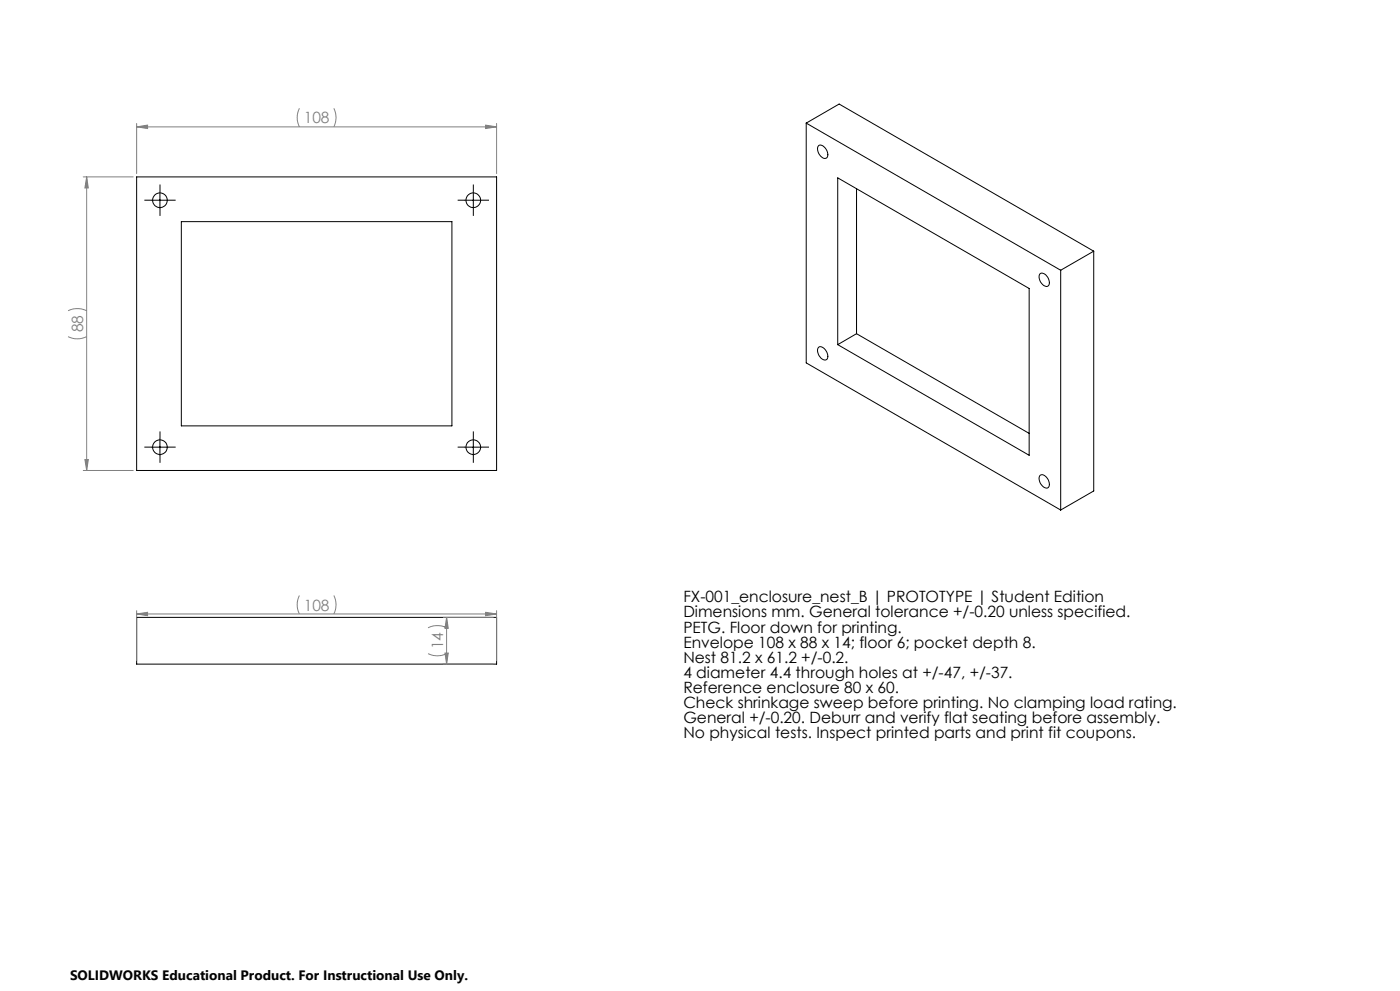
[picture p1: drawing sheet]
<svg xmlns="http://www.w3.org/2000/svg" width="420mm" height="297mm" viewBox="0 0 420 297" stroke-linecap="round" stroke-linejoin="round" font-family="sans-serif">
<g fill="none" stroke="#000" stroke-width=".3">
<path d="M241.9 36.9l76.3 44.1M241.9 36.9l9.8-5.7 76.4 44.1M241.9 36.9v71.9l76.3 44.1M41 53h108v88h-108zM48 57.5v5M142 57.5v5M245.5 43.7a1.67 1.67 0 0 1 2.3 1 1.89 1.89 0 0 1 0 2.7 2.59 2.59 0 0 1-2.5-2.8zM251.3 53.3l57.5 33.2v50l-57.5-33.2zM257 56.6v43.4M45.5 60h5M54.4 66.4h81.2v61.2h-81.2zM139.5 60h5"/>
<path d="M328.1 75.3l-9.9 5.7M328.1 75.3v71.8l-9.9 5.8M312 82.1a2.11 2.11 0 0 1 2.7 1.8 1.13 1.13 0 0 1 .1 1.4 1.13 1.13 0 0 1-1.4 .4 2.89 2.89 0 0 1-1.4-3.6zM318.2 81v71.9M245.5 104.1a1.67 1.67 0 0 1 2.3 1.1 1.91 1.91 0 0 1 0 2.6 2.65 2.65 0 0 1-2.3-3.7zM257 100l51.8 29.9M257 100l-5.7 3.3M45.5 134h5M48 131.5v5M139.5 134h5M142 131.5v5M312 142.5a2.11 2.11 0 0 1 2.7 1.9 1.13 1.13 0 0 1 .1 1.3 1.13 1.13 0 0 1-1.4 .5 2.89 2.89 0 0 1-1.4-3.7z"/>
<path d="M41 185h108v14h-108z"/>
<circle cx="48" cy="60" r="2.19"/>
<circle cx="142" cy="60" r="2.19"/>
<circle cx="48" cy="134" r="2.19"/>
<circle cx="142" cy="134" r="2.19"/>
</g>
<g fill="none" stroke="#808080" stroke-width=".3">
<path d="M41 38l3.3-.5v1zM41 37v15M41 38h108M89.8 32.5a6.1 6.1 0 0 0 0 5.5M100.2 32.5a6.1 6.1 0 0 1 0 5.5M145.7 37.5l3.3 .5-3.3 .5zM149 37v15M25 53h15M26 53l.5 3.3h-1zM26 53v88M20.4 93.1a6.4 6.4 0 0 1 5.6 0M20.4 100.9a6.1 6.1 0 0 0 5.6 0"/>
<path d="M25.5 137.7h1l-.5 3.3zM25 141h15M89.8 178.5a6.1 6.1 0 0 0 0 5.5M100.2 178.5a6.1 6.1 0 0 1 0 5.5M41 184l3.3-.5v1zM41 183v15M41 184h108M128.4 195.9a6.1 6.1 0 0 0 5.6 0M128.4 188.1a6.4 6.4 0 0 1 5.6 0M133 199h15M133 185h15M133.5 195.7h1l-.5 3.3z"/>
<path d="M134 185l.5 3.3h-1zM134 185v14M145.7 183.5l3.3 .5-3.3 .5zM149 183v15"/>
</g>
<g fill="none" stroke="#000" stroke-width=".3" stroke-dasharray="15.2 1.3 1.3 1.3" stroke-linecap="butt">
<path d="M48 57.5v-2.2M142 57.5v-2.2M45.5 60h-2.2M48 62.5v2.2M50.5 60h2.2M139.5 60h-2.2M142 62.5v2.2M144.5 60h2.2M45.5 134h-2.2M48 131.5v-2.2M48 136.5v2.2M50.5 134h2.2"/>
<path d="M139.5 134h-2.2M142 131.5v-2.2M142 136.5v2.2M144.5 134h2.2"/>
</g>
<g fill="#808080">
<path d="M145.7 37.5l3.3 .5-3.3 .5zM41 38l3.3-.5v1zM145.7 183.5l3.3 .5-3.3 .5zM41 184l3.3-.5v1z"/>
<path d="M133.5 195.7h1l-.5 3.3zM134 185l.5 3.3h-1z"/>
<path d="M26 53l.5 3.3h-1zM25.5 137.7h1l-.5 3.3z"/>
</g>
<g font-size="4.7" fill="#808080">
<text x="91.1" y="37">108</text>
<text x="25" y="99.6" transform="rotate(-90 25 99.6)">88</text>
<text x="91.1" y="183">108</text>
<text x="133" y="194.6" transform="rotate(-90 133 194.6)">14</text>
</g>
<g font-size="4.7">
<text x="205" y="180.5">FX-001_enclosure_nest_B | PROTOTYPE | Student Edition</text>
<text x="205" y="185">Dimensions mm. General tolerance +/-0.20 unless specified.</text>
<text x="205" y="189.6">PETG. Floor down for printing.</text>
<text x="205" y="194.1">Envelope 108 x 88 x 14; floor 6; pocket depth 8.</text>
<text x="205" y="198.6">Nest 81.2 x 61.2 +/-0.2.</text>
<text x="205" y="203.1">4 diameter 4.4 through holes at +/-47, +/-37.</text>
<text x="205" y="207.7">Reference enclosure 80 x 60.</text>
<text x="205" y="212.2">Check shrinkage sweep before printing. No clamping load rating.</text>
<text x="205" y="216.7">General +/-0.20. Deburr and verify flat seating before assembly.</text>
<text x="205" y="221.2">No physical tests. Inspect printed parts and print fit coupons.</text>
</g>
<text font-size="4.1" x="21" y="293.7">SOLIDWORKS Educational Product. For Instructional Use Only.</text>
</svg>
